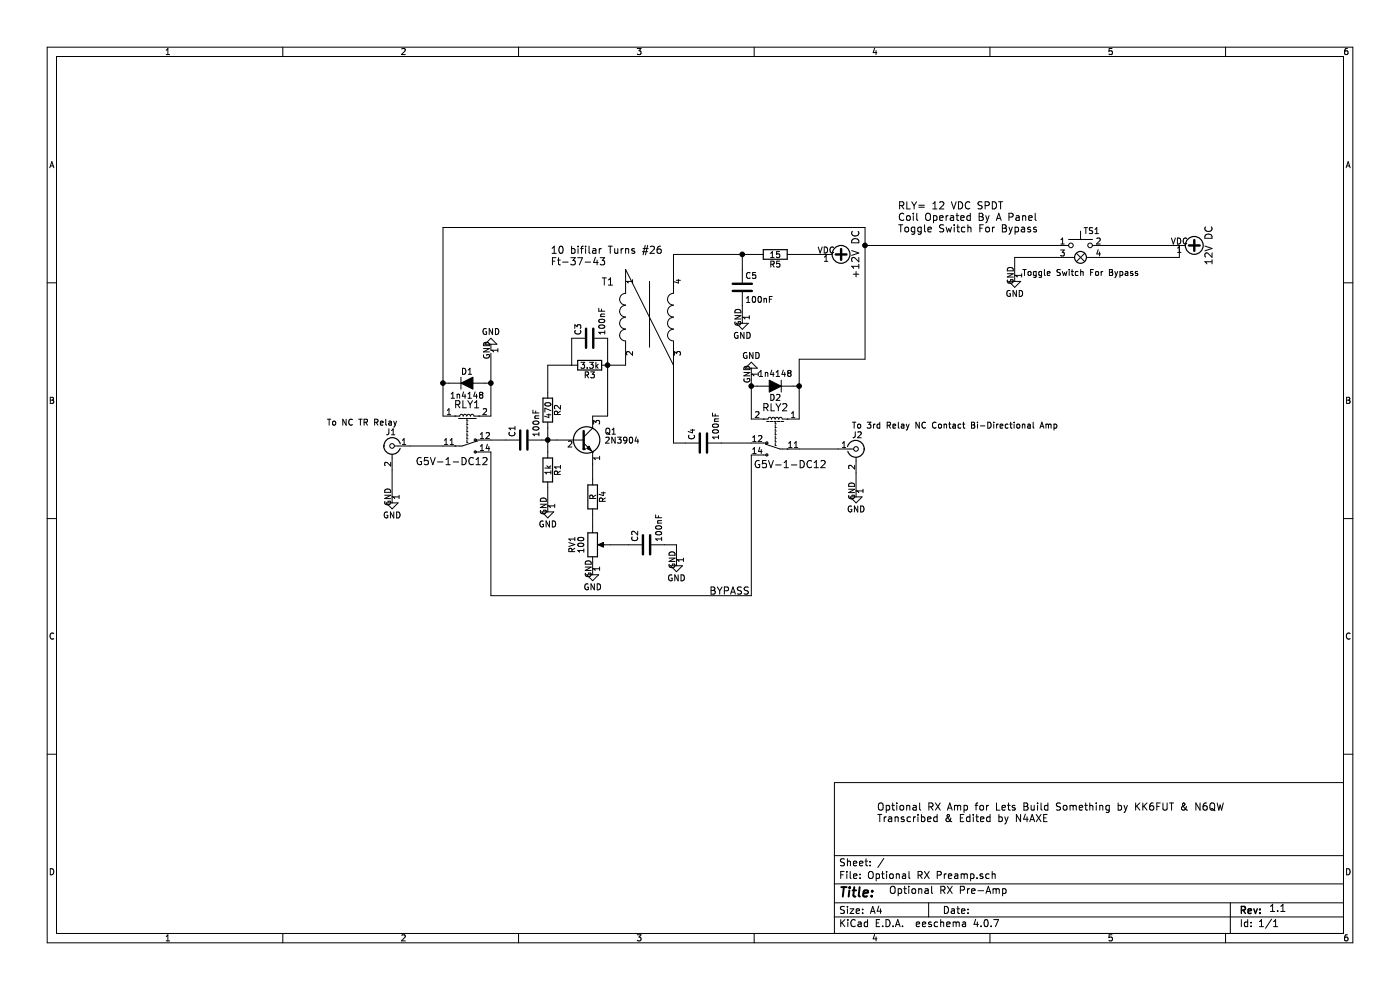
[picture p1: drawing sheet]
EESchema Schematic File Version 2
LIBS:power
LIBS:device
LIBS:switches
LIBS:relays
LIBS:motors
LIBS:transistors
LIBS:conn
LIBS:linear
LIBS:regul
LIBS:74xx
LIBS:cmos4000
LIBS:adc-dac
LIBS:memory
LIBS:xilinx
LIBS:microcontrollers
LIBS:dsp
LIBS:microchip
LIBS:analog_switches
LIBS:motorola
LIBS:texas
LIBS:intel
LIBS:audio
LIBS:interface
LIBS:digital-audio
LIBS:philips
LIBS:display
LIBS:cypress
LIBS:siliconi
LIBS:opto
LIBS:atmel
LIBS:contrib
LIBS:valves
LIBS:w_relay
LIBS:WinkeyToroidal
EELAYER 25 0
EELAYER END
$Descr A4 11693 8268
encoding utf-8
Sheet 1 1
Title ""
Date ""
Rev ""
Comp ""
Comment1 ""
Comment2 ""
Comment3 ""
Comment4 ""
$EndDescr
$Comp
L Conn_Coaxial J1
U 1 1
P 3275 3725
F 0 "J1" H 3285 3845 50  0000 C CNN
F 1 "To NC TR Relay" H 3525 3925 50  0000 C CNN
F 2 "" H 3275 3725 50  0001 C CNN
F 3 "" H 3275 3725 50  0001 C CNN
	1    3275 3725
	-1   0    0    -1  
$EndComp
$Comp
L RELAY_34.51 RLY1
U 1 1
P 3900 3625
F 0 "RLY1" H 3900 3875 60  0000 C CNN
F 1 "G5V-1-DC12" H 3775 3400 60  0000 C CNN
F 2 "" H 3900 3625 60  0000 C CNN
F 3 "" H 3900 3625 60  0000 C CNN
	1    3900 3625
	1    0    0    -1  
$EndComp
$Comp
L RELAY_34.51 RLY2
U 1 1
P 6475 3650
F 0 "RLY2" H 6475 3900 60  0000 C CNN
F 1 "G5V-1-DC12" H 6350 3425 60  0000 C CNN
F 2 "" H 6475 3650 60  0000 C CNN
F 3 "" H 6475 3650 60  0000 C CNN
	1    6475 3650
	-1   0    0    -1  
$EndComp
$Comp
L Conn_Coaxial J2
U 1 1
P 7150 3750
F 0 "J2" H 7160 3870 50  0000 C CNN
F 1 "To 3rd Relay NC Contact Bi-Directional Amp" H 7975 3950 50  0000 C CNN
F 2 "" H 7150 3750 50  0001 C CNN
F 3 "" H 7150 3750 50  0001 C CNN
	1    7150 3750
	1    0    0    -1  
$EndComp
$Comp
L GND #PWR?
U 1 1
P 7150 4100
F 0 "#PWR?" H 7150 3850 50  0001 C CNN
F 1 "GND" H 7150 3950 50  0000 C CNN
F 2 "" H 7150 4100 50  0001 C CNN
F 3 "" H 7150 4100 50  0001 C CNN
	1    7150 4100
	1    0    0    -1  
$EndComp
$Comp
L GND #PWR?
U 1 1
P 3275 4150
F 0 "#PWR?" H 3275 3900 50  0001 C CNN
F 1 "GND" H 3275 4000 50  0000 C CNN
F 2 "" H 3275 4150 50  0001 C CNN
F 3 "" H 3275 4150 50  0001 C CNN
	1    3275 4150
	1    0    0    -1  
$EndComp
$Comp
L C C1
U 1 1
P 4375 3675
F 0 "C1" H 4400 3775 50  0000 L CNN
F 1 "100nF" H 4400 3575 50  0000 L CNN
F 2 "" H 4413 3525 50  0001 C CNN
F 3 "" H 4375 3675 50  0001 C CNN
	1    4375 3675
	0    -1   -1   0   
$EndComp
$Comp
L R R2
U 1 1
P 4575 3425
F 0 "R2" V 4655 3425 50  0000 C CNN
F 1 "470" V 4575 3425 50  0000 C CNN
F 2 "" V 4505 3425 50  0001 C CNN
F 3 "" H 4575 3425 50  0001 C CNN
	1    4575 3425
	1    0    0    -1  
$EndComp
$Comp
L R R1
U 1 1
P 4575 3925
F 0 "R1" V 4655 3925 50  0000 C CNN
F 1 "1k" V 4575 3925 50  0000 C CNN
F 2 "" V 4505 3925 50  0001 C CNN
F 3 "" H 4575 3925 50  0001 C CNN
	1    4575 3925
	1    0    0    -1  
$EndComp
$Comp
L R R3
U 1 1
P 4925 3050
F 0 "R3" V 5005 3050 50  0000 C CNN
F 1 "3.3k" V 4925 3050 50  0000 C CNN
F 2 "" V 4855 3050 50  0001 C CNN
F 3 "" H 4925 3050 50  0001 C CNN
	1    4925 3050
	0    1    1    0   
$EndComp
$Comp
L C C3
U 1 1
P 4925 2825
F 0 "C3" H 4950 2925 50  0000 L CNN
F 1 "100nF" H 4950 2725 50  0000 L CNN
F 2 "" H 4963 2675 50  0001 C CNN
F 3 "" H 4925 2825 50  0001 C CNN
	1    4925 2825
	0    -1   -1   0   
$EndComp
$Comp
L 4:1 T1
U 1 1
P 5425 2650
F 0 "T1" H 5075 2950 60  0000 C CNN
F 1 "4:1" H 5075 2350 60  0001 C CNN
F 2 "" H 5075 2350 60  0000 C CNN
F 3 "" H 5075 2350 60  0000 C CNN
F 4 "" H 5425 2650 60  0001 C CNN "Price"
F 5 "" H 5425 2650 60  0001 C CNN "Tolerance"
F 6 "" H 5425 2650 60  0001 C CNN "Rating"
F 7 "" H 5425 2650 60  0001 C CNN "Package"
F 8 "" H 5425 2650 60  0001 C CNN "Source"
F 9 "" H 5425 2650 60  0001 C CNN "Source PN"
F 10 "" H 5425 2650 60  0001 C CNN "MFG PN"
F 11 "" H 5425 2650 60  0001 C CNN "MFG"
F 12 "" H 5425 2650 60  0001 C CNN "Description"
	1    5425 2650
	1    0    0    -1  
$EndComp
$Comp
L 2N3904 Q1
U 1 1
P 4850 3675
F 0 "Q1" H 5050 3750 50  0000 L CNN
F 1 "2N3904" H 5050 3675 50  0000 L CNN
F 2 "TO_SOT_Packages_THT:TO-92_Molded_Narrow" H 5050 3600 50  0001 L CIN
F 3 "" H 4850 3675 50  0001 L CNN
	1    4850 3675
	1    0    0    -1  
$EndComp
$Comp
L R R4
U 1 1
P 4950 4150
F 0 "R4" V 5030 4150 50  0000 C CNN
F 1 "R" V 4950 4150 50  0000 C CNN
F 2 "" V 4880 4150 50  0001 C CNN
F 3 "" H 4950 4150 50  0001 C CNN
	1    4950 4150
	1    0    0    -1  
$EndComp
$Comp
L POT RV1
U 1 1
P 4950 4550
F 0 "RV1" V 4775 4550 50  0000 C CNN
F 1 "100" V 4850 4550 50  0000 C CNN
F 2 "" H 4950 4550 50  0001 C CNN
F 3 "" H 4950 4550 50  0001 C CNN
	1    4950 4550
	1    0    0    -1  
$EndComp
$Comp
L C C2
U 1 1
P 5400 4550
F 0 "C2" H 5425 4650 50  0000 L CNN
F 1 "100nF" H 5425 4450 50  0000 L CNN
F 2 "" H 5438 4400 50  0001 C CNN
F 3 "" H 5400 4550 50  0001 C CNN
	1    5400 4550
	0    -1   -1   0   
$EndComp
$Comp
L R R5
U 1 1
P 6475 2125
F 0 "R5" V 6555 2125 50  0000 C CNN
F 1 "15" V 6475 2125 50  0000 C CNN
F 2 "" V 6405 2125 50  0001 C CNN
F 3 "" H 6475 2125 50  0001 C CNN
	1    6475 2125
	0    1    1    0   
$EndComp
$Comp
L C C5
U 1 1
P 6200 2400
F 0 "C5" H 6225 2500 50  0000 L CNN
F 1 "100nF" H 6225 2300 50  0000 L CNN
F 2 "" H 6238 2250 50  0001 C CNN
F 3 "" H 6200 2400 50  0001 C CNN
	1    6200 2400
	1    0    0    -1  
$EndComp
$Comp
L C C4
U 1 1
P 5875 3700
F 0 "C4" H 5900 3800 50  0000 L CNN
F 1 "100nF" H 5900 3600 50  0000 L CNN
F 2 "" H 5913 3550 50  0001 C CNN
F 3 "" H 5875 3700 50  0001 C CNN
	1    5875 3700
	0    -1   -1   0   
$EndComp
$Comp
L GND #PWR?
U 1 1
P 4950 4750
F 0 "#PWR?" H 4950 4500 50  0001 C CNN
F 1 "GND" H 4950 4600 50  0000 C CNN
F 2 "" H 4950 4750 50  0001 C CNN
F 3 "" H 4950 4750 50  0001 C CNN
	1    4950 4750
	1    0    0    -1  
$EndComp
$Comp
L GND #PWR?
U 1 1
P 5650 4675
F 0 "#PWR?" H 5650 4425 50  0001 C CNN
F 1 "GND" H 5650 4525 50  0000 C CNN
F 2 "" H 5650 4675 50  0001 C CNN
F 3 "" H 5650 4675 50  0001 C CNN
	1    5650 4675
	1    0    0    -1  
$EndComp
$Comp
L GND #PWR?
U 1 1
P 4575 4225
F 0 "#PWR?" H 4575 3975 50  0001 C CNN
F 1 "GND" H 4575 4075 50  0000 C CNN
F 2 "" H 4575 4225 50  0001 C CNN
F 3 "" H 4575 4225 50  0001 C CNN
	1    4575 4225
	1    0    0    -1  
$EndComp
$Comp
L VDC #PWR?
U 1 1
P 6900 2125
F 0 "#PWR?" H 6900 2025 50  0001 C CNN
F 1 "VDC" H 6900 2375 50  0001 C CNN
F 2 "" H 6900 2125 50  0001 C CNN
F 3 "" H 6900 2125 50  0001 C CNN
F 4 "~" H 6900 2125 60  0001 C CNN "Description"
F 5 "~" H 6900 2125 60  0001 C CNN "MFG"
F 6 "~" H 6900 2125 60  0001 C CNN "MFG PN"
F 7 "~" H 6900 2125 60  0001 C CNN "Source PN"
F 8 "~" H 6900 2125 60  0001 C CNN "Source"
F 9 "~" H 6900 2125 60  0001 C CNN "Package"
F 10 "~" H 6900 2125 60  0001 C CNN "Rating"
F 11 "~" H 6900 2125 60  0001 C CNN "Tolerance"
F 12 "~" H 6900 2125 60  0001 C CNN "Price"
F 13 "+12V DC" H 6900 2375 60  0000 C CNN "Field13"
	1    6900 2125
	0    1    1    0   
$EndComp
$Comp
L GND #PWR?
U 1 1
P 6200 2650
F 0 "#PWR?" H 6200 2400 50  0001 C CNN
F 1 "GND" H 6200 2500 50  0000 C CNN
F 2 "" H 6200 2650 50  0001 C CNN
F 3 "" H 6200 2650 50  0001 C CNN
	1    6200 2650
	1    0    0    -1  
$EndComp
$Comp
L D_ALT D2
U 1 1
P 6475 3225
F 0 "D2" H 6475 3325 50  0000 C CNN
F 1 "1n4148" H 6475 3125 50  0000 C CNN
F 2 "" H 6475 3225 50  0001 C CNN
F 3 "" H 6475 3225 50  0001 C CNN
	1    6475 3225
	-1   0    0    1   
$EndComp
$Comp
L D_ALT D1
U 1 1
P 3900 3200
F 0 "D1" H 3900 3300 50  0000 C CNN
F 1 "1n4148" H 3900 3100 50  0000 C CNN
F 2 "" H 3900 3200 50  0001 C CNN
F 3 "" H 3900 3200 50  0001 C CNN
	1    3900 3200
	1    0    0    -1  
$EndComp
$Comp
L GND #PWR?
U 1 1
P 4100 2925
F 0 "#PWR?" H 4100 2675 50  0001 C CNN
F 1 "GND" H 4100 2775 50  0000 C CNN
F 2 "" H 4100 2925 50  0001 C CNN
F 3 "" H 4100 2925 50  0001 C CNN
	1    4100 2925
	-1   0    0    1   
$EndComp
$Comp
L GND #PWR?
U 1 1
P 6275 3125
F 0 "#PWR?" H 6275 2875 50  0001 C CNN
F 1 "GND" H 6275 2975 50  0000 C CNN
F 2 "" H 6275 3125 50  0001 C CNN
F 3 "" H 6275 3125 50  0001 C CNN
	1    6275 3125
	-1   0    0    1   
$EndComp
$Comp
L SW_Push_Lamp TS1
U 1 1
P 9025 2150
F 0 "TS1" H 9050 2375 50  0000 L CNN
F 1 "Toggle Switch For Bypass" H 9025 2025 50  0000 C CNN
F 2 "" H 9025 2450 50  0001 C CNN
F 3 "" H 9025 2450 50  0001 C CNN
	1    9025 2150
	1    0    0    -1  
$EndComp
Wire Wire Line
	4100 3775 4100 4975
Wire Wire Line
	4100 4975 6275 4975
Wire Wire Line
	6275 4975 6275 3800
Wire Wire Line
	7000 3750 6675 3750
Wire Wire Line
	3425 3725 3700 3725
Wire Wire Line
	7150 3950 7150 4100
Wire Wire Line
	3275 3925 3275 4150
Wire Wire Line
	4100 3675 4225 3675
Wire Wire Line
	4525 3675 4650 3675
Wire Wire Line
	4575 3575 4575 3775
Connection ~ 4575 3675
Wire Wire Line
	4950 3875 4950 4000
Wire Wire Line
	4950 4300 4950 4400
Wire Wire Line
	4575 4075 4575 4225
Wire Wire Line
	4950 4700 4950 4750
Wire Wire Line
	5250 4550 5100 4550
Wire Wire Line
	5550 4550 5650 4550
Wire Wire Line
	5650 4550 5650 4675
Wire Wire Line
	6275 3700 6025 3700
Wire Wire Line
	4575 3275 4575 3050
Wire Wire Line
	4575 3050 4775 3050
Wire Wire Line
	4775 3050 4775 2825
Wire Wire Line
	5075 2825 5075 3475
Wire Wire Line
	5075 3475 4950 3475
Connection ~ 5075 3050
Wire Wire Line
	5075 3050 5225 3050
Wire Wire Line
	5625 3050 5625 3700
Wire Wire Line
	5625 3700 5725 3700
Wire Wire Line
	5625 2250 5625 2125
Wire Wire Line
	5625 2125 6325 2125
Wire Wire Line
	6200 2125 6200 2250
Connection ~ 6200 2125
Wire Wire Line
	6625 2125 6900 2125
Wire Wire Line
	6200 2550 6200 2650
Wire Wire Line
	3700 1900 3700 3475
Wire Wire Line
	4100 2950 4100 3475
Wire Wire Line
	6275 3125 6275 3500
Wire Wire Line
	6675 3000 6675 3500
Wire Wire Line
	6275 3225 6325 3225
Wire Wire Line
	6675 3225 6625 3225
Wire Wire Line
	4100 3200 4050 3200
Wire Wire Line
	3700 3200 3750 3200
Connection ~ 3700 3200
Connection ~ 4100 3200
Connection ~ 6675 3225
Connection ~ 6275 3225
Wire Wire Line
	7225 1900 7225 3000
Wire Wire Line
	7225 3000 6675 3000
Wire Wire Line
	7225 2050 8825 2050
Connection ~ 7225 2050
Wire Wire Line
	9225 2050 9850 2050
$Comp
L VDC #PWR?
U 1 1
P 9850 2050
F 0 "#PWR?" H 9850 1950 50  0001 C CNN
F 1 "VDC" H 9850 2300 50  0001 C CNN
F 2 "" H 9850 2050 50  0001 C CNN
F 3 "" H 9850 2050 50  0001 C CNN
F 4 "~" H 9850 2050 60  0001 C CNN "Description"
F 5 "~" H 9850 2050 60  0001 C CNN "MFG"
F 6 "~" H 9850 2050 60  0001 C CNN "MFG PN"
F 7 "~" H 9850 2050 60  0001 C CNN "Source PN"
F 8 "~" H 9850 2050 60  0001 C CNN "Source"
F 9 "~" H 9850 2050 60  0001 C CNN "Package"
F 10 "~" H 9850 2050 60  0001 C CNN "Rating"
F 11 "~" H 9850 2050 60  0001 C CNN "Tolerance"
F 12 "~" H 9850 2050 60  0001 C CNN "Price"
F 13 "12V DC" H 9850 2300 60  0000 C CNN "Field13"
	1    9850 2050
	0    1    1    0   
$EndComp
Wire Wire Line
	9225 2150 9850 2150
Wire Wire Line
	9850 2150 9850 2050
Wire Wire Line
	8825 2150 8475 2150
Wire Wire Line
	8475 2150 8475 2300
$Comp
L GND #PWR?
U 1 1
P 8475 2300
F 0 "#PWR?" H 8475 2050 50  0001 C CNN
F 1 "GND" H 8475 2150 50  0000 C CNN
F 2 "" H 8475 2300 50  0001 C CNN
F 3 "" H 8475 2300 50  0001 C CNN
	1    8475 2300
	1    0    0    -1  
$EndComp
Wire Wire Line
	7225 1900 3700 1900
Text Notes 7425 7475 0    60   ~ 0
Optional RX Pre-Amp\n
Text Notes 10600 7625 0    60   ~ 0
1.1
Text Notes 7325 6875 0    60   ~ 0
Optional RX Amp for Lets Build Something by KK6FUT & N6QW\nTranscribed & Edited by N4AXE
Text Notes 4600 2225 0    60   ~ 0
10 bifilar Turns #26\nFt-37-43
Text Notes 7500 1950 0    60   ~ 0
RLY= 12 VDC SPDT\nCoil Operated By A Panel\nToggle Switch For Bypass
Text Label 5925 4975 0    60   ~ 0
BYPASS
$EndSCHEMATC
